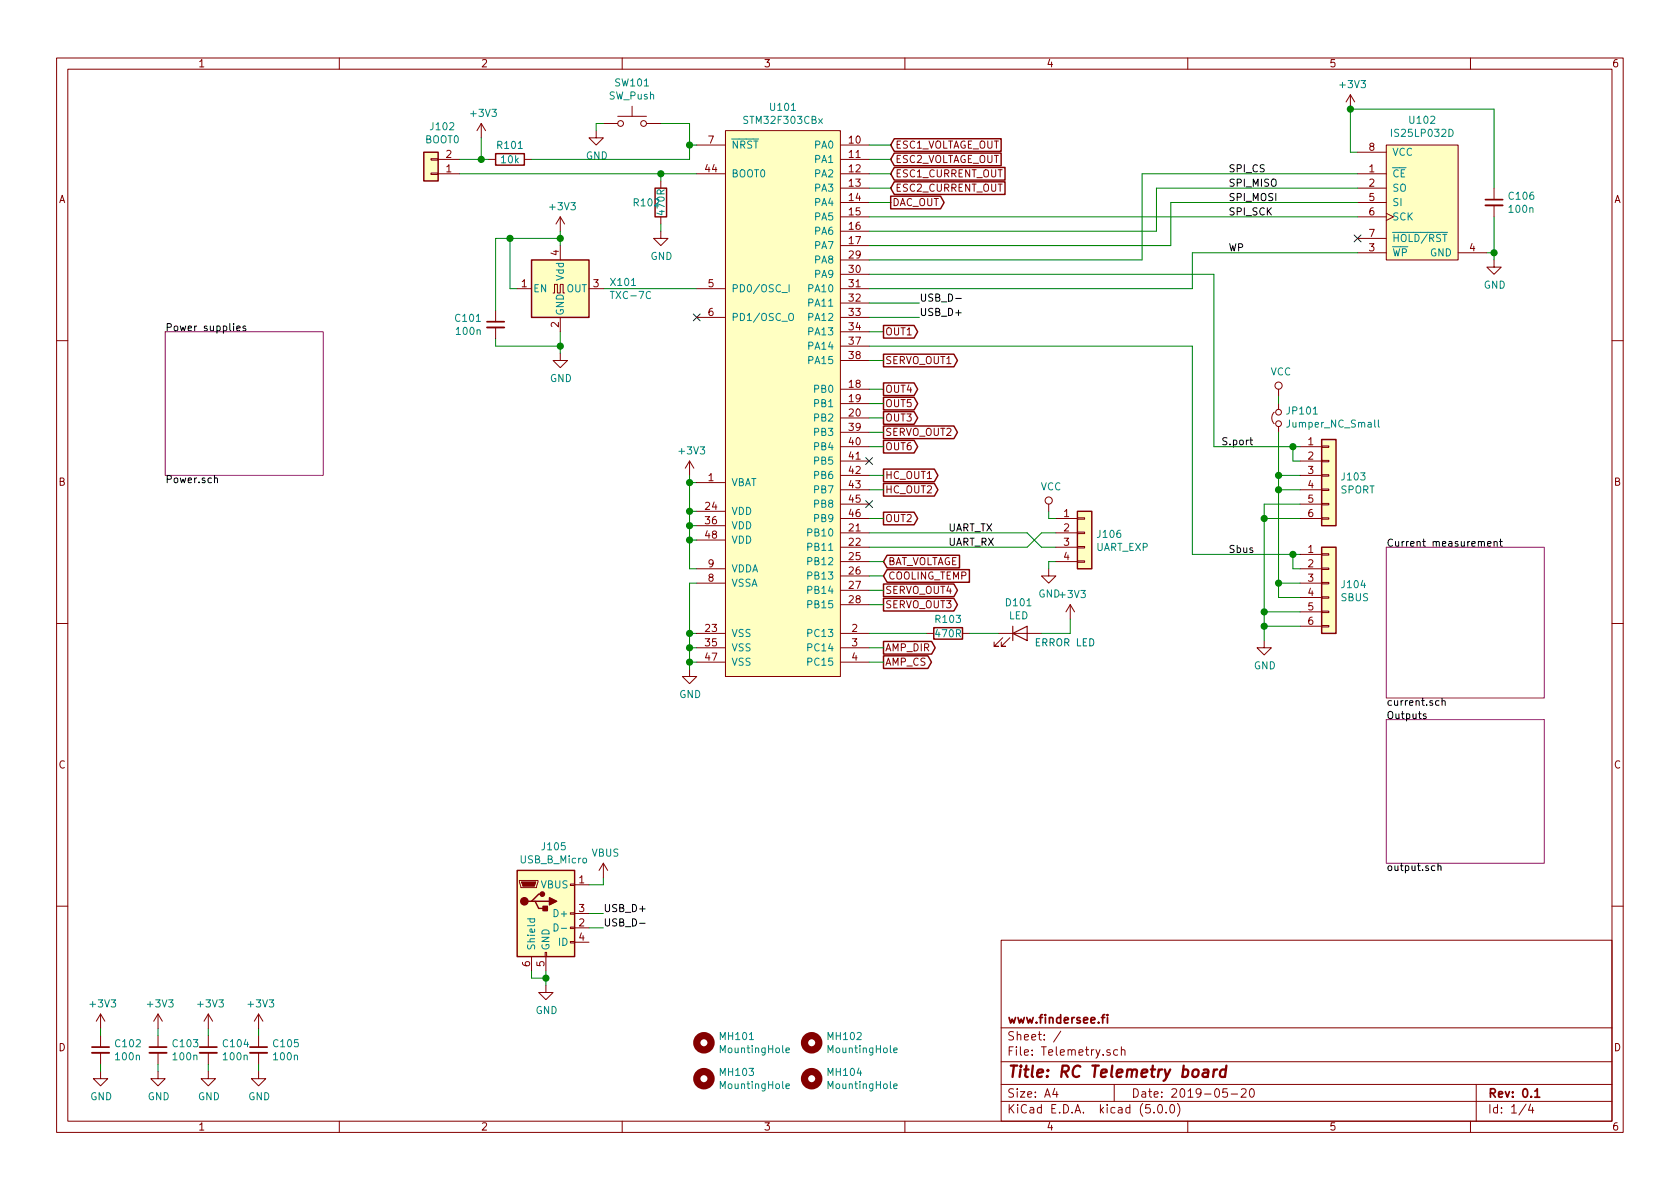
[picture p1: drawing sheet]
EESchema Schematic File Version 4
LIBS:Telemetry-cache
EELAYER 26 0
EELAYER END
$Descr A4 11693 8268
encoding utf-8
Sheet 1 4
Title "RC Telemetry board"
Date "2019-05-20"
Rev "0.1"
Comp "www.findersee.fi"
Comment1 ""
Comment2 ""
Comment3 ""
Comment4 ""
$EndDescr
$Comp
L Device:C_Small C102
U 1 1
P 700 7300
F 0 "C102" H 792 7346 50  0000 L CNN
F 1 "100n" H 792 7255 50  0000 L CNN
F 2 "Capacitors_SMD:C_0603_HandSoldering" H 700 7300 50  0001 C CNN
F 3 "~" H 700 7300 50  0001 C CNN
	1    700  7300
	1    0    0    -1  
$EndComp
$Comp
L Device:C_Small C103
U 1 1
P 1100 7300
F 0 "C103" H 1192 7346 50  0000 L CNN
F 1 "100n" H 1192 7255 50  0000 L CNN
F 2 "Capacitors_SMD:C_0603_HandSoldering" H 1100 7300 50  0001 C CNN
F 3 "~" H 1100 7300 50  0001 C CNN
	1    1100 7300
	1    0    0    -1  
$EndComp
$Comp
L Device:C_Small C104
U 1 1
P 1450 7300
F 0 "C104" H 1542 7346 50  0000 L CNN
F 1 "100n" H 1542 7255 50  0000 L CNN
F 2 "Capacitors_SMD:C_0603_HandSoldering" H 1450 7300 50  0001 C CNN
F 3 "~" H 1450 7300 50  0001 C CNN
	1    1450 7300
	1    0    0    -1  
$EndComp
$Comp
L power:+3V3 #PWR0114
U 1 1
P 700 7150
F 0 "#PWR0114" H 700 7000 50  0001 C CNN
F 1 "+3V3" H 715 7323 50  0000 C CNN
F 2 "" H 700 7150 50  0001 C CNN
F 3 "" H 700 7150 50  0001 C CNN
	1    700  7150
	1    0    0    -1  
$EndComp
$Comp
L Device:C_Small C105
U 1 1
P 1800 7300
F 0 "C105" H 1892 7346 50  0000 L CNN
F 1 "100n" H 1892 7255 50  0000 L CNN
F 2 "Capacitors_SMD:C_0603_HandSoldering" H 1800 7300 50  0001 C CNN
F 3 "~" H 1800 7300 50  0001 C CNN
	1    1800 7300
	1    0    0    -1  
$EndComp
$Comp
L power:GND #PWR0118
U 1 1
P 700 7450
F 0 "#PWR0118" H 700 7200 50  0001 C CNN
F 1 "GND" H 705 7277 50  0000 C CNN
F 2 "" H 700 7450 50  0001 C CNN
F 3 "" H 700 7450 50  0001 C CNN
	1    700  7450
	1    0    0    -1  
$EndComp
Wire Wire Line
	1800 7150 1800 7200
Wire Wire Line
	1100 7200 1100 7150
Wire Wire Line
	1450 7200 1450 7150
Wire Wire Line
	1800 7400 1800 7450
Wire Wire Line
	1100 7400 1100 7450
Wire Wire Line
	1450 7400 1450 7450
Wire Wire Line
	700  7400 700  7450
Wire Wire Line
	700  7150 700  7200
$Comp
L power:GND #PWR0119
U 1 1
P 1100 7450
F 0 "#PWR0119" H 1100 7200 50  0001 C CNN
F 1 "GND" H 1105 7277 50  0000 C CNN
F 2 "" H 1100 7450 50  0001 C CNN
F 3 "" H 1100 7450 50  0001 C CNN
	1    1100 7450
	1    0    0    -1  
$EndComp
$Comp
L power:+3V3 #PWR0115
U 1 1
P 1100 7150
F 0 "#PWR0115" H 1100 7000 50  0001 C CNN
F 1 "+3V3" H 1115 7323 50  0000 C CNN
F 2 "" H 1100 7150 50  0001 C CNN
F 3 "" H 1100 7150 50  0001 C CNN
	1    1100 7150
	1    0    0    -1  
$EndComp
$Comp
L power:GND #PWR0120
U 1 1
P 1450 7450
F 0 "#PWR0120" H 1450 7200 50  0001 C CNN
F 1 "GND" H 1455 7277 50  0000 C CNN
F 2 "" H 1450 7450 50  0001 C CNN
F 3 "" H 1450 7450 50  0001 C CNN
	1    1450 7450
	1    0    0    -1  
$EndComp
$Comp
L power:GND #PWR0121
U 1 1
P 1800 7450
F 0 "#PWR0121" H 1800 7200 50  0001 C CNN
F 1 "GND" H 1805 7277 50  0000 C CNN
F 2 "" H 1800 7450 50  0001 C CNN
F 3 "" H 1800 7450 50  0001 C CNN
	1    1800 7450
	1    0    0    -1  
$EndComp
$Comp
L power:+3V3 #PWR0116
U 1 1
P 1450 7150
F 0 "#PWR0116" H 1450 7000 50  0001 C CNN
F 1 "+3V3" H 1465 7323 50  0000 C CNN
F 2 "" H 1450 7150 50  0001 C CNN
F 3 "" H 1450 7150 50  0001 C CNN
	1    1450 7150
	1    0    0    -1  
$EndComp
$Comp
L power:+3V3 #PWR0117
U 1 1
P 1800 7150
F 0 "#PWR0117" H 1800 7000 50  0001 C CNN
F 1 "+3V3" H 1815 7323 50  0000 C CNN
F 2 "" H 1800 7150 50  0001 C CNN
F 3 "" H 1800 7150 50  0001 C CNN
	1    1800 7150
	1    0    0    -1  
$EndComp
$Comp
L power:GND #PWR0111
U 1 1
P 4800 4650
F 0 "#PWR0111" H 4800 4400 50  0001 C CNN
F 1 "GND" H 4805 4477 50  0000 C CNN
F 2 "" H 4800 4650 50  0001 C CNN
F 3 "" H 4800 4650 50  0001 C CNN
	1    4800 4650
	1    0    0    -1  
$EndComp
Wire Wire Line
	4850 4400 4800 4400
Wire Wire Line
	4800 4400 4800 4500
Wire Wire Line
	4850 4500 4800 4500
Connection ~ 4800 4500
Wire Wire Line
	4800 4500 4800 4600
Wire Wire Line
	4850 4600 4800 4600
Connection ~ 4800 4600
Wire Wire Line
	4800 4600 4800 4650
$Comp
L power:+3V3 #PWR0110
U 1 1
P 4800 3300
F 0 "#PWR0110" H 4800 3150 50  0001 C CNN
F 1 "+3V3" H 4815 3473 50  0000 C CNN
F 2 "" H 4800 3300 50  0001 C CNN
F 3 "" H 4800 3300 50  0001 C CNN
	1    4800 3300
	1    0    0    -1  
$EndComp
Wire Wire Line
	4850 3950 4800 3950
Wire Wire Line
	4850 3550 4800 3550
Wire Wire Line
	4800 3550 4800 3350
Wire Wire Line
	4850 3350 4800 3350
Connection ~ 4800 3350
Wire Wire Line
	4800 3350 4800 3300
Wire Wire Line
	4850 3650 4800 3650
Wire Wire Line
	4800 3650 4800 3550
Connection ~ 4800 3550
Wire Wire Line
	4850 3750 4800 3750
Wire Wire Line
	4800 3750 4800 3650
Connection ~ 4800 3650
$Comp
L Device:R R101
U 1 1
P 3550 1100
F 0 "R101" V 3450 1100 50  0000 C CNN
F 1 "10k" V 3550 1100 50  0000 C CNN
F 2 "Resistors_SMD:R_0603_HandSoldering" V 3480 1100 50  0001 C CNN
F 3 "~" H 3550 1100 50  0001 C CNN
	1    3550 1100
	0    1    1    0   
$EndComp
$Comp
L power:+3V3 #PWR0103
U 1 1
P 3350 950
F 0 "#PWR0103" H 3350 800 50  0001 C CNN
F 1 "+3V3" H 3365 1123 50  0000 C CNN
F 2 "" H 3350 950 50  0001 C CNN
F 3 "" H 3350 950 50  0001 C CNN
	1    3350 950 
	1    0    0    -1  
$EndComp
Wire Wire Line
	3400 1100 3350 1100
Wire Wire Line
	3350 1100 3350 950 
$Comp
L Device:R R102
U 1 1
P 4600 1400
F 0 "R102" H 4500 1400 50  0000 C CNN
F 1 "470R" V 4600 1400 50  0000 C CNN
F 2 "Resistors_SMD:R_0603_HandSoldering" V 4530 1400 50  0001 C CNN
F 3 "~" H 4600 1400 50  0001 C CNN
	1    4600 1400
	1    0    0    -1  
$EndComp
$Comp
L power:GND #PWR0107
U 1 1
P 4600 1600
F 0 "#PWR0107" H 4600 1350 50  0001 C CNN
F 1 "GND" H 4605 1427 50  0000 C CNN
F 2 "" H 4600 1600 50  0001 C CNN
F 3 "" H 4600 1600 50  0001 C CNN
	1    4600 1600
	1    0    0    -1  
$EndComp
Wire Wire Line
	4850 1200 4600 1200
Wire Wire Line
	4600 1200 4600 1250
Wire Wire Line
	4600 1550 4600 1600
$Comp
L Connector_Generic:Conn_01x02 J102
U 1 1
P 3000 1200
F 0 "J102" H 2920 875 50  0000 C CNN
F 1 "BOOT0" H 2920 966 50  0000 C CNN
F 2 "Pin_Headers:Pin_Header_Straight_1x02_Pitch1.27mm" H 3000 1200 50  0001 C CNN
F 3 "~" H 3000 1200 50  0001 C CNN
	1    3000 1200
	-1   0    0    1   
$EndComp
Wire Wire Line
	3200 1100 3350 1100
Connection ~ 3350 1100
Wire Wire Line
	4600 1200 3200 1200
Connection ~ 4600 1200
$Sheet
S 1150 2300 1100 1000
U 5CE22262
F0 "Power supplies" 50
F1 "Power.sch" 50
$EndSheet
$Sheet
S 9650 3800 1100 1050
U 5CE3A6F3
F0 "Current measurement" 50
F1 "current.sch" 50
$EndSheet
Text GLabel 6200 1000 2    50   Input ~ 0
ESC1_VOLTAGE_OUT
Text GLabel 6200 1100 2    50   Input ~ 0
ESC2_VOLTAGE_OUT
Text GLabel 6200 1200 2    50   Input ~ 0
ESC1_CURRENT_OUT
Text GLabel 6200 1300 2    50   Input ~ 0
ESC2_CURRENT_OUT
Wire Wire Line
	6200 1000 6050 1000
Wire Wire Line
	6050 1100 6200 1100
Wire Wire Line
	6200 1200 6050 1200
Wire Wire Line
	6050 1300 6200 1300
$Comp
L Connector_Generic:Conn_01x06 J103
U 1 1
P 9250 3300
F 0 "J103" H 9329 3292 50  0000 L CNN
F 1 "SPORT" H 9329 3201 50  0000 L CNN
F 2 "Pin_Headers:Pin_Header_Angled_2x03" H 9250 3300 50  0001 C CNN
F 3 "~" H 9250 3300 50  0001 C CNN
	1    9250 3300
	1    0    0    -1  
$EndComp
$Comp
L power:VCC #PWR0105
U 1 1
P 8900 2750
F 0 "#PWR0105" H 8900 2600 50  0001 C CNN
F 1 "VCC" H 8917 2923 50  0000 C CNN
F 2 "" H 8900 2750 50  0001 C CNN
F 3 "" H 8900 2750 50  0001 C CNN
	1    8900 2750
	1    0    0    -1  
$EndComp
Wire Wire Line
	9050 3300 8900 3300
Wire Wire Line
	9050 3400 8900 3400
Wire Wire Line
	8900 3400 8900 3300
Wire Wire Line
	9050 3500 8800 3500
Wire Wire Line
	8800 3500 8800 3600
Wire Wire Line
	9050 3600 8800 3600
Connection ~ 8800 3600
Wire Wire Line
	9050 3200 9000 3200
Wire Wire Line
	9000 3200 9000 3100
Wire Wire Line
	9000 3100 9050 3100
$Comp
L Connector_Generic:Conn_01x06 J104
U 1 1
P 9250 4050
F 0 "J104" H 9329 4042 50  0000 L CNN
F 1 "SBUS" H 9329 3951 50  0000 L CNN
F 2 "Pin_Headers:Pin_Header_Angled_2x03" H 9250 4050 50  0001 C CNN
F 3 "~" H 9250 4050 50  0001 C CNN
	1    9250 4050
	1    0    0    -1  
$EndComp
$Comp
L power:GND #PWR0109
U 1 1
P 8800 4450
F 0 "#PWR0109" H 8800 4200 50  0001 C CNN
F 1 "GND" H 8805 4277 50  0000 C CNN
F 2 "" H 8800 4450 50  0001 C CNN
F 3 "" H 8800 4450 50  0001 C CNN
	1    8800 4450
	1    0    0    -1  
$EndComp
Wire Wire Line
	9050 4050 8900 4050
Wire Wire Line
	9050 4150 8900 4150
Wire Wire Line
	8900 4150 8900 4050
Connection ~ 8900 4050
Wire Wire Line
	9050 4250 8800 4250
Wire Wire Line
	9050 4350 8800 4350
Connection ~ 8800 4350
Wire Wire Line
	8800 4350 8800 4450
Wire Wire Line
	9050 3950 9000 3950
Wire Wire Line
	9000 3950 9000 3850
Wire Wire Line
	9000 3850 9050 3850
Wire Wire Line
	6050 2100 6400 2100
Wire Wire Line
	6050 2200 6400 2200
Text Label 6400 2100 0    50   ~ 0
USB_D-
Text Label 6400 2200 0    50   ~ 0
USB_D+
$Comp
L Connector:USB_B_Micro J105
U 1 1
P 3800 6350
F 0 "J105" H 3855 6817 50  0000 C CNN
F 1 "USB_B_Micro" H 3855 6726 50  0000 C CNN
F 2 "Connect:USB_Micro-B" H 3950 6300 50  0001 C CNN
F 3 "~" H 3950 6300 50  0001 C CNN
	1    3800 6350
	1    0    0    -1  
$EndComp
Wire Wire Line
	4100 6350 4200 6350
Wire Wire Line
	4100 6450 4200 6450
Text Label 4200 6450 0    50   ~ 0
USB_D-
Text Label 4200 6350 0    50   ~ 0
USB_D+
$Comp
L power:GND #PWR0113
U 1 1
P 3800 6850
F 0 "#PWR0113" H 3800 6600 50  0001 C CNN
F 1 "GND" H 3805 6677 50  0000 C CNN
F 2 "" H 3800 6850 50  0001 C CNN
F 3 "" H 3800 6850 50  0001 C CNN
	1    3800 6850
	1    0    0    -1  
$EndComp
Wire Wire Line
	3800 6850 3800 6800
Wire Wire Line
	3800 6800 3700 6800
Wire Wire Line
	3700 6800 3700 6750
Wire Wire Line
	3800 6800 3800 6750
Connection ~ 3800 6800
Wire Wire Line
	4850 2000 4200 2000
$Comp
L power:+3V3 #PWR0106
U 1 1
P 3900 1600
F 0 "#PWR0106" H 3900 1450 50  0001 C CNN
F 1 "+3V3" H 3915 1773 50  0000 C CNN
F 2 "" H 3900 1600 50  0001 C CNN
F 3 "" H 3900 1600 50  0001 C CNN
	1    3900 1600
	1    0    0    -1  
$EndComp
Wire Wire Line
	3900 1600 3900 1650
$Comp
L power:GND #PWR0108
U 1 1
P 3900 2450
F 0 "#PWR0108" H 3900 2200 50  0001 C CNN
F 1 "GND" H 3905 2277 50  0000 C CNN
F 2 "" H 3900 2450 50  0001 C CNN
F 3 "" H 3900 2450 50  0001 C CNN
	1    3900 2450
	1    0    0    -1  
$EndComp
Wire Wire Line
	3900 2300 3900 2400
Wire Wire Line
	3600 2000 3550 2000
Wire Wire Line
	3550 2000 3550 1650
Wire Wire Line
	3550 1650 3900 1650
Connection ~ 3900 1650
Wire Wire Line
	3900 1650 3900 1700
$Comp
L Device:C_Small C101
U 1 1
P 3450 2250
F 0 "C101" H 3542 2296 50  0000 L CNN
F 1 "100n" H 3542 2205 50  0000 L CNN
F 2 "Capacitors_SMD:C_0603_HandSoldering" H 3450 2250 50  0001 C CNN
F 3 "~" H 3450 2250 50  0001 C CNN
	1    3450 2250
	-1   0    0    -1  
$EndComp
Wire Wire Line
	3550 1650 3450 1650
Wire Wire Line
	3450 1650 3450 2150
Connection ~ 3550 1650
Wire Wire Line
	3900 2400 3450 2400
Wire Wire Line
	3450 2400 3450 2350
Connection ~ 3900 2400
Wire Wire Line
	3900 2400 3900 2450
Text Label 8550 3850 0    50   ~ 0
Sbus
Connection ~ 9000 3100
Text Label 8500 3100 0    50   ~ 0
S.port
Wire Wire Line
	8450 3100 8450 1900
Wire Wire Line
	8450 1900 6050 1900
Wire Wire Line
	8450 3100 9000 3100
$Comp
L power:GND #PWR0104
U 1 1
P 10400 1800
F 0 "#PWR0104" H 10400 1550 50  0001 C CNN
F 1 "GND" H 10405 1627 50  0000 C CNN
F 2 "" H 10400 1800 50  0001 C CNN
F 3 "" H 10400 1800 50  0001 C CNN
	1    10400 1800
	1    0    0    -1  
$EndComp
Wire Wire Line
	8900 3400 8900 4050
Connection ~ 8900 3400
Wire Wire Line
	8800 3600 8800 4250
Connection ~ 8800 4250
Wire Wire Line
	8800 4250 8800 4350
$Comp
L Switch:SW_Push SW101
U 1 1
P 4400 850
F 0 "SW101" H 4400 1135 50  0000 C CNN
F 1 "SW_Push" H 4400 1044 50  0000 C CNN
F 2 "Pin_Headers:Pin_Header_Straight_1x02_Pitch1.27mm" H 4400 1050 50  0001 C CNN
F 3 "" H 4400 1050 50  0001 C CNN
	1    4400 850 
	1    0    0    -1  
$EndComp
$Comp
L power:GND #PWR0102
U 1 1
P 4150 900
F 0 "#PWR0102" H 4150 650 50  0001 C CNN
F 1 "GND" H 4155 727 50  0000 C CNN
F 2 "" H 4150 900 50  0001 C CNN
F 3 "" H 4150 900 50  0001 C CNN
	1    4150 900 
	1    0    0    -1  
$EndComp
Wire Wire Line
	4200 850  4150 850 
Wire Wire Line
	4150 850  4150 900 
Wire Wire Line
	4850 1000 4800 1000
Wire Wire Line
	4800 1000 4800 1100
Wire Wire Line
	4800 1100 3700 1100
Wire Wire Line
	4600 850  4800 850 
Wire Wire Line
	4800 850  4800 1000
Connection ~ 4800 1000
$Sheet
S 9650 5000 1100 1000
U 5CEA3FFC
F0 "Outputs" 50
F1 "output.sch" 50
$EndSheet
Text Label 8550 1500 0    50   ~ 0
SPI_SCK
Text Label 8550 1300 0    50   ~ 0
SPI_MISO
Text Label 8550 1400 0    50   ~ 0
SPI_MOSI
Text Label 8550 1200 0    50   ~ 0
SPI_CS
Text GLabel 6150 2500 2    50   Output ~ 0
SERVO_OUT1
Text GLabel 6150 3000 2    50   Output ~ 0
SERVO_OUT2
Text GLabel 6150 4200 2    50   Output ~ 0
SERVO_OUT3
Text GLabel 6150 4100 2    50   Output ~ 0
SERVO_OUT4
Wire Wire Line
	6150 2500 6050 2500
Wire Wire Line
	6050 2700 6150 2700
Text GLabel 6150 3600 2    50   Output ~ 0
OUT2
Wire Wire Line
	6150 2300 6050 2300
Text GLabel 6150 3300 2    50   Output ~ 0
HC_OUT1
Text GLabel 6150 3400 2    50   Output ~ 0
HC_OUT2
Text GLabel 6150 2300 2    50   Output ~ 0
OUT1
Wire Wire Line
	6150 3300 6050 3300
Wire Wire Line
	6150 3400 6050 3400
Wire Wire Line
	6150 3600 6050 3600
Text GLabel 6150 2900 2    50   Output ~ 0
OUT3
Text GLabel 6150 2700 2    50   Output ~ 0
OUT4
Text GLabel 6150 2800 2    50   Output ~ 0
OUT5
Text GLabel 6150 3100 2    50   Output ~ 0
OUT6
Wire Wire Line
	6050 2800 6150 2800
Wire Wire Line
	6150 2900 6050 2900
Wire Wire Line
	6150 3000 6050 3000
Wire Wire Line
	6050 3100 6150 3100
Wire Wire Line
	4800 3750 4800 3950
Connection ~ 4800 3750
Wire Wire Line
	4850 4050 4800 4050
Wire Wire Line
	4800 4050 4800 4400
Connection ~ 4800 4400
Wire Wire Line
	6150 4100 6050 4100
Wire Wire Line
	6150 4200 6050 4200
Text Label 6600 3700 0    50   ~ 0
UART_TX
Text Label 6600 3800 0    50   ~ 0
UART_RX
Wire Wire Line
	7350 3800 7250 3800
Wire Wire Line
	7250 3800 7150 3700
Wire Wire Line
	7150 3700 6050 3700
Wire Wire Line
	7150 3800 7250 3700
Wire Wire Line
	7250 3700 7350 3700
Wire Wire Line
	6050 3800 7150 3800
$Comp
L power:GND #PWR0122
U 1 1
P 7300 3950
F 0 "#PWR0122" H 7300 3700 50  0001 C CNN
F 1 "GND" H 7305 3777 50  0000 C CNN
F 2 "" H 7300 3950 50  0001 C CNN
F 3 "" H 7300 3950 50  0001 C CNN
	1    7300 3950
	1    0    0    -1  
$EndComp
Wire Wire Line
	7350 3900 7300 3900
Wire Wire Line
	7300 3900 7300 3950
$Comp
L Connector_Generic:Conn_01x04 J106
U 1 1
P 7550 3700
F 0 "J106" H 7629 3692 50  0000 L CNN
F 1 "UART_EXP" H 7629 3601 50  0000 L CNN
F 2 "Pin_Headers:Pin_Header_Straight_1x04" H 7550 3700 50  0001 C CNN
F 3 "~" H 7550 3700 50  0001 C CNN
	1    7550 3700
	1    0    0    -1  
$EndComp
Wire Wire Line
	7350 3600 7300 3600
Wire Wire Line
	7300 3600 7300 3550
$Comp
L power:VCC #PWR0123
U 1 1
P 7300 3550
F 0 "#PWR0123" H 7300 3400 50  0001 C CNN
F 1 "VCC" H 7317 3723 50  0000 C CNN
F 2 "" H 7300 3550 50  0001 C CNN
F 3 "" H 7300 3550 50  0001 C CNN
	1    7300 3550
	1    0    0    -1  
$EndComp
Text GLabel 6150 3900 2    50   Input ~ 0
BAT_VOLTAGE
Wire Wire Line
	6150 3900 6050 3900
$Comp
L Device:Jumper_NC_Small JP101
U 1 1
P 8900 2900
F 0 "JP101" V 8946 2853 50  0000 R CNN
F 1 "Jumper_NC_Small" V 8855 2853 50  0000 R CNN
F 2 "Pin_Headers:Pin_Header_Straight_1x02" H 8900 2900 50  0001 C CNN
F 3 "~" H 8900 2900 50  0001 C CNN
	1    8900 2900
	0    -1   -1   0   
$EndComp
Wire Wire Line
	8900 3000 8900 3300
Connection ~ 8900 3300
Wire Wire Line
	8900 2750 8900 2800
Wire Wire Line
	4100 6150 4200 6150
$Comp
L Oscillator:TXC-7C X101
U 1 1
P 3900 2000
F 0 "X101" H 4241 2046 50  0000 L CNN
F 1 "TXC-7C" H 4241 1955 50  0000 L CNN
F 2 "PCBDecals:IQXO-791" H 4600 1650 50  0001 C CNN
F 3 "http://www.txccorp.com/download/products/osc/7C_o.pdf" H 3800 2000 50  0001 C CNN
	1    3900 2000
	1    0    0    -1  
$EndComp
NoConn ~ 4850 2200
Wire Wire Line
	4200 6150 4200 6100
$Comp
L power:VBUS #PWR0112
U 1 1
P 4200 6100
F 0 "#PWR0112" H 4200 5950 50  0001 C CNN
F 1 "VBUS" H 4215 6273 50  0000 C CNN
F 2 "" H 4200 6100 50  0001 C CNN
F 3 "" H 4200 6100 50  0001 C CNN
	1    4200 6100
	1    0    0    -1  
$EndComp
Wire Wire Line
	6050 4000 6150 4000
Text GLabel 6150 4000 2    50   Input ~ 0
COOLING_TEMP
Wire Wire Line
	7950 1200 7950 1800
Wire Wire Line
	6050 2400 8300 2400
Wire Wire Line
	8300 2400 8300 3850
Wire Wire Line
	8300 3850 9000 3850
Connection ~ 9000 3850
Wire Wire Line
	7950 1200 9450 1200
Wire Wire Line
	10350 1750 10400 1750
Wire Wire Line
	10400 1750 10400 1800
$Comp
L power:+3V3 #PWR0101
U 1 1
P 9400 750
F 0 "#PWR0101" H 9400 600 50  0001 C CNN
F 1 "+3V3" H 9415 923 50  0000 C CNN
F 2 "" H 9400 750 50  0001 C CNN
F 3 "" H 9400 750 50  0001 C CNN
	1    9400 750 
	1    0    0    -1  
$EndComp
Wire Wire Line
	9450 1050 9400 1050
Wire Wire Line
	9400 1050 9400 750 
Text Label 8550 1750 0    50   ~ 0
WP
NoConn ~ 9450 1650
NoConn ~ 6050 3500
NoConn ~ 6050 3200
$Comp
L Device:LED D101
U 1 1
P 7100 4400
F 0 "D101" H 7091 4616 50  0000 C CNN
F 1 "LED" H 7091 4525 50  0000 C CNN
F 2 "LEDs:LED_0603_HandSoldering" H 7100 4400 50  0001 C CNN
F 3 "~" H 7100 4400 50  0001 C CNN
	1    7100 4400
	1    0    0    -1  
$EndComp
$Comp
L power:+3V3 #PWR0125
U 1 1
P 7450 4300
F 0 "#PWR0125" H 7450 4150 50  0001 C CNN
F 1 "+3V3" H 7465 4473 50  0000 C CNN
F 2 "" H 7450 4300 50  0001 C CNN
F 3 "" H 7450 4300 50  0001 C CNN
	1    7450 4300
	1    0    0    -1  
$EndComp
Wire Wire Line
	7450 4300 7450 4400
Wire Wire Line
	7450 4400 7250 4400
$Comp
L Misc:STM32F303CBx U101
U 1 1
P 5450 3100
F 0 "U101" H 5450 5465 50  0000 C CNN
F 1 "STM32F303CBx" H 5450 5374 50  0000 C CNN
F 2 "Housings_QFP:LQFP-48_7x7mm_Pitch0.5mm" H 6200 4950 50  0001 C CNN
F 3 "https://www.st.com/resource/en/datasheet/stm32f303cb.pdf" H 6200 4950 50  0001 C CNN
	1    5450 3100
	1    0    0    -1  
$EndComp
Text Notes 7200 4500 0    50   ~ 0
ERROR LED
$Comp
L Device:R R103
U 1 1
P 6600 4400
F 0 "R103" V 6500 4400 50  0000 C CNN
F 1 "470R" V 6600 4400 50  0000 C CNN
F 2 "Resistors_SMD:R_0603_HandSoldering" V 6530 4400 50  0001 C CNN
F 3 "~" H 6600 4400 50  0001 C CNN
	1    6600 4400
	0    1    1    0   
$EndComp
Wire Wire Line
	6950 4400 6750 4400
Wire Wire Line
	6050 4400 6450 4400
$Comp
L Device:C_Small C106
U 1 1
P 10400 1400
F 0 "C106" H 10492 1446 50  0000 L CNN
F 1 "100n" H 10492 1355 50  0000 L CNN
F 2 "Capacitors_SMD:C_0603_HandSoldering" H 10400 1400 50  0001 C CNN
F 3 "~" H 10400 1400 50  0001 C CNN
	1    10400 1400
	1    0    0    -1  
$EndComp
Wire Wire Line
	10400 1300 10400 750 
Wire Wire Line
	10400 750  9400 750 
Connection ~ 9400 750 
Wire Wire Line
	10400 1500 10400 1750
Connection ~ 10400 1750
Wire Wire Line
	6050 1400 6200 1400
$Comp
L Misc:IS25LP032D U102
U 1 1
P 9900 1400
F 0 "U102" H 9900 1975 50  0000 C CNN
F 1 "IS25LP032D" H 9900 1884 50  0000 C CNN
F 2 "digikey-footprints:SOIC-8_W3.9mm" H 9800 1250 50  0001 C CNN
F 3 "" H 9800 1250 50  0001 C CNN
	1    9900 1400
	1    0    0    -1  
$EndComp
Wire Wire Line
	7950 1800 6050 1800
Wire Wire Line
	9450 1300 8050 1300
Wire Wire Line
	6050 1600 8050 1600
Wire Wire Line
	8050 1300 8050 1600
Wire Wire Line
	8150 1400 9450 1400
Wire Wire Line
	6050 1700 8150 1700
Wire Wire Line
	8150 1400 8150 1700
Wire Wire Line
	6050 1500 9450 1500
Wire Wire Line
	9450 1750 8300 1750
Wire Wire Line
	6050 2000 8300 2000
Wire Wire Line
	8300 2000 8300 1750
$Comp
L Mechanical:MountingHole MH101
U 1 1
P 4900 7250
F 0 "MH101" H 5000 7296 50  0000 L CNN
F 1 "MountingHole" H 5000 7205 50  0000 L CNN
F 2 "Mounting_Holes:MountingHole_3.2mm_M3_DIN965" H 4900 7250 50  0001 C CNN
F 3 "~" H 4900 7250 50  0001 C CNN
	1    4900 7250
	1    0    0    -1  
$EndComp
$Comp
L Mechanical:MountingHole MH103
U 1 1
P 4900 7500
F 0 "MH103" H 5000 7546 50  0000 L CNN
F 1 "MountingHole" H 5000 7455 50  0000 L CNN
F 2 "Mounting_Holes:MountingHole_3.2mm_M3_DIN965" H 4900 7500 50  0001 C CNN
F 3 "~" H 4900 7500 50  0001 C CNN
	1    4900 7500
	1    0    0    -1  
$EndComp
$Comp
L Mechanical:MountingHole MH102
U 1 1
P 5650 7250
F 0 "MH102" H 5750 7296 50  0000 L CNN
F 1 "MountingHole" H 5750 7205 50  0000 L CNN
F 2 "Mounting_Holes:MountingHole_3.2mm_M3_DIN965" H 5650 7250 50  0001 C CNN
F 3 "~" H 5650 7250 50  0001 C CNN
	1    5650 7250
	1    0    0    -1  
$EndComp
$Comp
L Mechanical:MountingHole MH104
U 1 1
P 5650 7500
F 0 "MH104" H 5750 7546 50  0000 L CNN
F 1 "MountingHole" H 5750 7455 50  0000 L CNN
F 2 "Mounting_Holes:MountingHole_3.2mm_M3_DIN965" H 5650 7500 50  0001 C CNN
F 3 "~" H 5650 7500 50  0001 C CNN
	1    5650 7500
	1    0    0    -1  
$EndComp
Text GLabel 6200 1400 2    50   Output ~ 0
DAC_OUT
Text GLabel 6150 4500 2    50   Output ~ 0
AMP_DIR
Text GLabel 6150 4600 2    50   Output ~ 0
AMP_CS
Wire Wire Line
	6150 4500 6050 4500
Wire Wire Line
	6050 4600 6150 4600
$EndSCHEMATC
